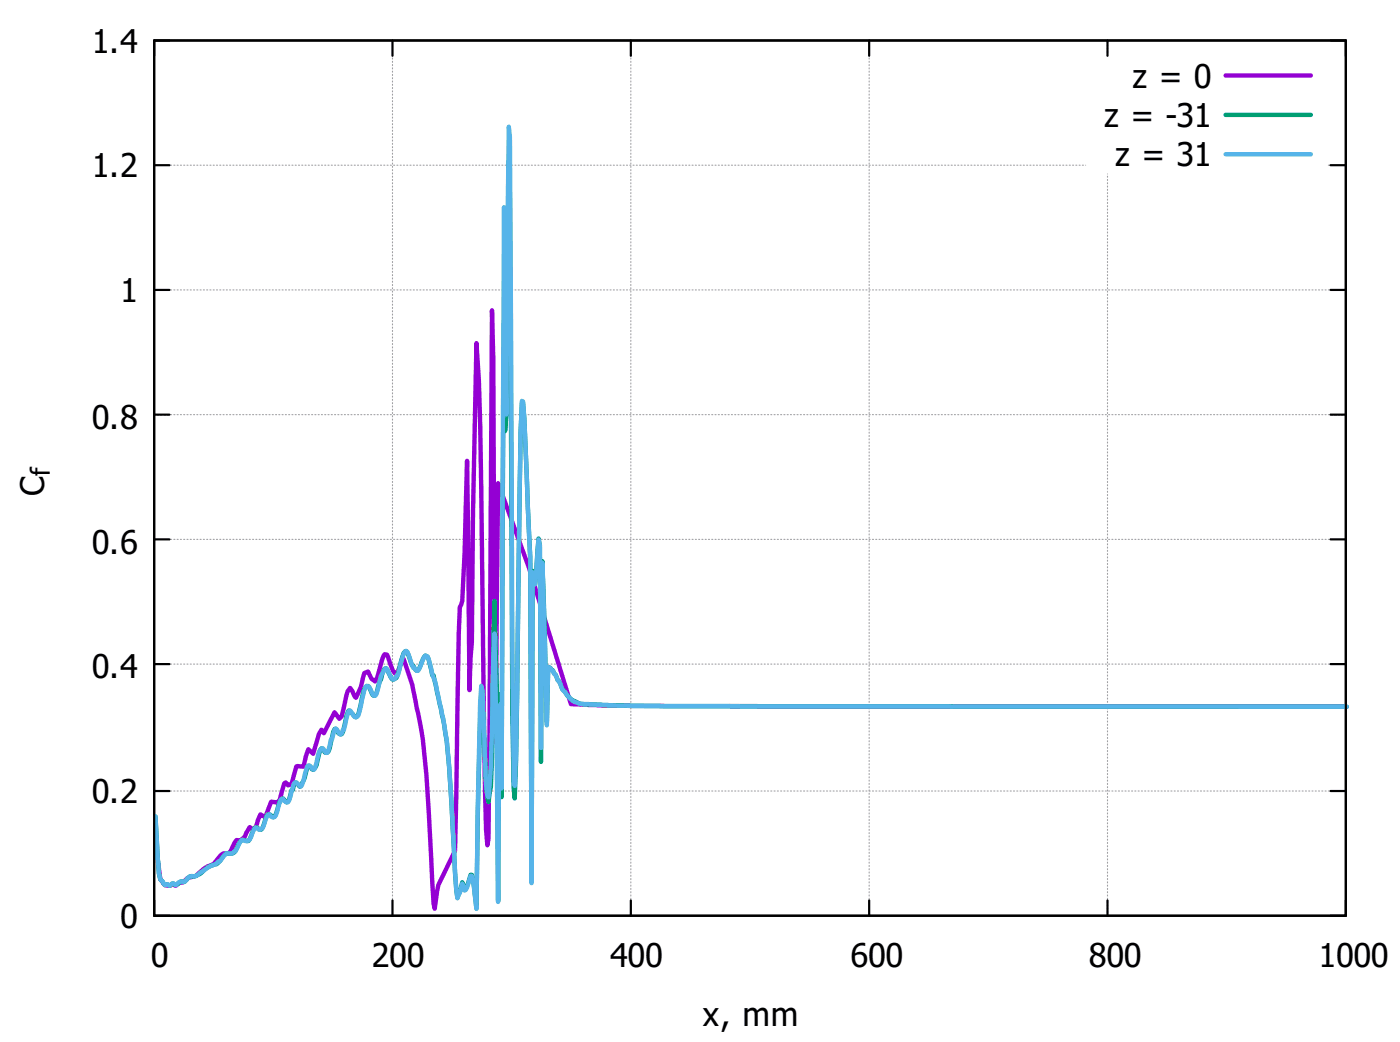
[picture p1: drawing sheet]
<svg xmlns="http://www.w3.org/2000/svg" width="226mm" height="168mm" viewBox="0 0 226 168" stroke-linecap="round" stroke-linejoin="round" font-family="sans-serif">
<g fill="none" stroke="#a0a0a4" stroke-width=".18" stroke-dasharray=".2 .4">
<path d="M24.9 6.5h192.1M178.6 9v-2.5M24.9 26.6h150.2M214.2 26.6h2.8M24.9 46.7h192.1M24.9 66.8h192.1M24.9 86.9h192.1M24.9 107h192.1M24.9 127.5h192.1M24.9 147.6h192.1M24.9 147.6v-141.1M63.3 147.6v-141.1"/>
<path d="M101.7 147.6v-141.1M140.2 147.6v-141.1M178.6 147.6v-119.6M217 147.6v-141.1"/>
</g>
<g fill="none" stroke="#000" stroke-width=".35">
<path d="M24.9 6.5h192.1v141.1h-192.1zM27.3 6.5h-2.4v2.5M63.3 6.5v2.5M101.7 6.5v2.5M140.2 6.5v2.5M178.6 6.5v2.5M214.6 6.5h2.4v2.5M24.9 26.6h2.4M214.6 26.6h2.4M24.9 46.7h2.4M214.6 46.7h2.4M24.9 66.8h2.4"/>
<path d="M214.6 66.8h2.4M24.9 86.9h2.4M214.6 86.9h2.4M24.9 107h2.4M214.6 107h2.4M24.9 127.5h2.4M214.6 127.5h2.4M24.9 145.1v2.5h2.4M63.3 145.1v2.5M101.7 145.1v2.5M140.2 145.1v2.5M178.6 145.1v2.5"/>
<path d="M217 145.1v2.5h-2.4"/>
</g>
<path d="M197.6 12.2h13.8M217.2 113.9l-110.1-.1-8.5-.1-6.5-.2-6.8-21.9-5-13.7-.4 41.8-.2-18-.1-43.8-.3-7.9-.3 66.8-.2 18.4-.2 1-.2-2.4-.2-6.6-.8-58.9-.2-7-.4-6-.5 27.7-.2 20.4-.2 2.6-.2 5.2-.4-36.9a498.3 498.3 0 0 1-.8 22.6l-.3 .9-.2 4.4-.6 34.9-2.7 5.5-.6 3.8-.2-.8-.2-3.3-.9-17.5a65 65 0 0 0-1.4-9.9l-.4-1.8a37.3 37.3 0 0 0-1.9-6.9l-.4 .6-.6 1.4-.3 .4-.4-.5-1-2.6-.4-.1-.4 .8-.7 2.9-.4 .7-.6-.4-.6-1.2-.6 .3-.5 2.3-.8 1.7-.9-1.6-.4 .5-.2 .7-.8 3.3-.4 .4-.7-1-1.8 3.4-.4-.6-.4 .7-.9 3.2-.8-.8-.8 2.9-1.1-.1-.8 2.9-.6 .2-.3-.5-.3 .1-.7 2.7-.4 .4-1-.1-.9 2.5-.8-.5-.8 2.1-.3 .4-.6-.4-.8 1.5-.7 .7-.6-.1-.2 .2-1 1.8-.4 .1h-.6l-.3 .3-1.2 1.4a8.3 8.3 0 0 0-3.1 2l-1.1 .3-.8 .7h-.2a1.06 1.06 0 0 0-.9 .5l-.6-.2-.2 .2h-.4h-.6l-.8-1-.3-3.1" fill="none" stroke="#9400d3" stroke-width=".71"/>
<path d="M197.6 18.5h13.8M217.2 113.9l-110.7-.1h-4.8l-6.2-.3a5.6 5.6 0 0 1-3.3-.7l-.7-.7-.4-.6a1.85 1.85 0 0 1-.8-1.3l-.3-.6-.4-.9-.2-.1-.2-.6h-.2l-.2-.3-.4-.2-.2 8.9-.7-26-.3 32.4-.1-35-.2-1-.6 7.3-.2-.6-.2-1.5-.2 50-.2-52.2-.9-22.2-.3-2.6h-.1l-.2 4.7-.2 11a2135 2135 0 0 1-.8 48l-.2-1.8-.2-12.2-.4-82.9-.1-5.8-.4 40.8-.2 2.7-.2-17.4-.4 76.4-.2-13.5-.2-3.1-.2 33.3-.2-34.5-.4-13.9-.4 25.2-.1 4.8-.4 2.5-.4-3-.6-12.5-.2-.3a841.2 841.2 0 0 0-.8 32.9l-.3-3.5-.4-1.9h-.2l-.2 .6a2.68 2.68 0 0 1-.8 1.7l-.4-1.1-.3 1.6-.4 .9a133.2 133.2 0 0 1-.8-11.5l-.4-6.9a67.2 67.2 0 0 0-2.1-14.7l-.6-2.7-.2-.1-.5-2.4-.2-.5-.4-.3-.4 .6-.8 1.8-.2 .1-.2-.1-.4-.7h-.1l-.8-2.2-.2-.2-.2 .1-.4 .8-.9 3.4a.66 .66 0 0 1-.8 .2l-1-1.7-.2 .1-.1 .3-1.2 3.6-.2 .4-.4-.1-.8-1.5a1.23 1.23 0 0 0-.7 1.1l-.8 3.5-.2 .4-.2 .1-.2-.1-1-1a8.2 8.2 0 0 0-.7 2.7l-.2 .8-.2 .3h-.2l-.4-.2-.4-.6h-.1l-.3 .5-.7 3.1-.4 .2h-.2l-.4-.6-.2-.1-.2 .3-.4 1.5a1.9 1.9 0 0 1-.7 1.7l-.2-.2-.4-.5h-.2l-.6 2-.5 1.3-.3 .1-.5-.7h-.2l-.4 1.2-.2 .1-.6 1.8-.2 .1-.5-.6h-.2l-.4 .5-.8 2.4-.2 .1-.2-.1a.61 .61 0 0 0-.7-.4l-1 2.4-.2 .1-.6-.3h-.2a2.2 2.2 0 0 0-.7 1.3l-.4 .8-1-.2-.2 .1-.7 1.3a1.15 1.15 0 0 1-1.6 .8l-.3 .2-.4 .5a2.17 2.17 0 0 1-1.8 1.3l-1.1 .7a2.87 2.87 0 0 1-1.8 1h-.6l-.9 .9a.64 .64 0 0 0-1 .4l-.3 .1-.6-.2-.4 .3-.4-.2-.4 .1-.8-.9-.2-.9-.1-2.2-.4-7" fill="none" stroke="#009e73" stroke-width=".71"/>
<path d="M197.6 24.9h13.8M217.2 113.9l-113.2-.1-8.5-.3a5.2 5.2 0 0 1-3.3-.7l-.7-.7-.4-.6a1.87 1.87 0 0 1-.8-1.3l-.3-.6-.4-.9-.2-.1-.2-.5-.2-.1-.2-.3-.4-.2-.2 9.4-.7-26.2-.3 29.9-.1-32.7-.2-.9-.6 7.2-.2-.6-.2-1.4-.2 50.1-.2-52.3-.9-22.5-.3-2.8-.1-.1-.2 4.7-.2 11.1a1846.7 1846.7 0 0 1-.8 46.3l-.2-2.3-.2-19.7-.4-82.6-.1-1.7-.4 46.4-.2-10.4-.2-23-.4 93.7-.2-13.7-.2 6.4-.2 25.6-.2-21.8-.4-21.5-.5 21.4-.4 5-.2-.2-.2-1.9-.6-15-.2-.9a1020.4 1020.4 0 0 0-.8 36l-.3-3.4-.4-1.9h-.2l-.2 .6a2.68 2.68 0 0 1-.8 1.7l-.4-1.1-.3 1.5-.4 .9-.4-4.3-.8-14.4a69.4 69.4 0 0 0-2.1-14.7 7.5 7.5 0 0 0-.8-2.8l-.7-2.8-.4-.1-.2 .3-1 2.1h-.2l-.3-.4-.3-.1-.3-1a3 3 0 0 0-.8-1.7l-.4 .5-1 3.5h-.1l-.4 .6a1 1 0 0 1-.8-.9l-.4-.8-.2-.1-.2 .1-.5 1.1-.2 .8a5.5 5.5 0 0 1-.8 2.4l-.4-.2-.6-1.2-.4-.2-.4 .8-.9 4-.2 .2-.4 .1-.7-1.1-.3 .1-.7 3h-.2l-.2 .6-.2 .2-.2-.2-.6-.8-.1 .2-.4 1.5-.2 .1-.6 2.1h-.2l-.6-.7a1.74 1.74 0 0 0-.8 1.3l-.5 2.1h-.2l-.4-.5-.4-.1a5.6 5.6 0 0 0-.8 2.4l-.3 .9h-.3l-.7-.6-.2 .2-.6 2.1-.4 .9-.3-.1-.6-.5a4 4 0 0 0-.8 2.1l-.4 .8a.52 .52 0 0 1-.8-.2l-.1-.2-.2 .1-.8 2.1a.6 .6 0 0 1-1 0h-.2l-.2 .1-.7 1.8-.6 .3-.6-.3a4.4 4.4 0 0 0-1.1 1.9l-.6 .3h-.8l-.2 .1-.9 1.2h-.2l-.4 .4a11.5 11.5 0 0 0-3.3 2l-1 .1-.5 .5a.53 .53 0 0 1-.8 .2l-.6 .3-.3 .3-.4-.2h-.2l-.4 .3a.46 .46 0 0 0-.8-.1l-.8-.9-.2-.9-.5-9.2" fill="none" stroke="#56b4e9" stroke-width=".71"/>
<g font-size="5.3">
<text x="14.8" y="8.5">1.4</text>
<text x="182.7" y="14.1">z = 0</text>
<text x="178.1" y="20.5">z = -31</text>
<text x="14.8" y="28.6">1.2</text>
<text x="179.8" y="26.8">z = 31</text>
<text x="19.4" y="48.7">1</text>
<text x="14.8" y="69.1">0.8</text>
<text x="7.1" y="79.9" transform="rotate(-90 7.1 79.9)">C</text>
<text x="14.8" y="89.2">0.6</text>
<text x="14.8" y="109.3">0.4</text>
<text x="14.8" y="129.4">0.2</text>
<text x="19.4" y="149.5">0</text>
<text x="24.3" y="155.9">0</text>
<text x="59.9" y="155.9">200</text>
<text x="98.4" y="155.9">400</text>
<text x="137.2" y="155.9">600</text>
<text x="175.6" y="155.9">800</text>
<text x="212.6" y="155.9">1000</text>
<text x="113.4" y="165.4">x, mm</text>
</g>
<text font-size="4.2" x="8.1" y="76.7" transform="rotate(-90 8.1 76.7)">f</text>
</svg>
